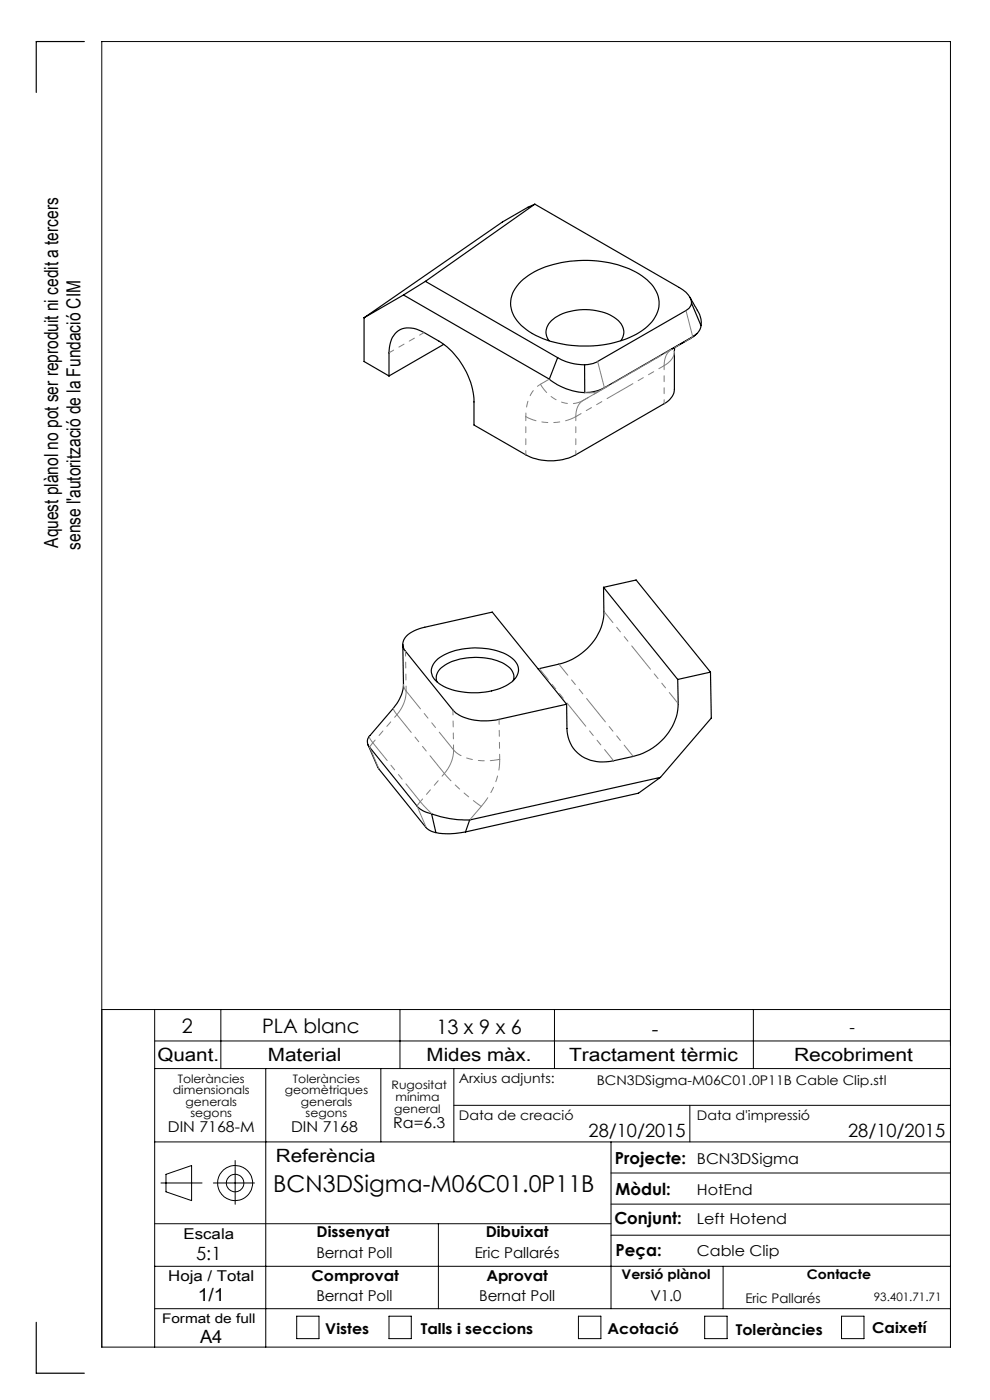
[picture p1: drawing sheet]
<svg xmlns="http://www.w3.org/2000/svg" width="210mm" height="297mm" viewBox="0 0 210 297" stroke-linecap="round" stroke-linejoin="round" font-family="sans-serif">
<g fill="none" stroke="#000" stroke-width=".21">
<path d="M21.6 214.2h180M32.8 214.2v71.6M46.8 214.2v12.5M84.8 214.2v12.5M117.6 214.2v12.5M159.8 214.2v12.5M32.8 220.8h168.8M32.8 226.7h168.8M56.4 226.7v59.1M80.8 226.7v15.5M96.3 226.7v15.5M96.3 234.5h105.3"/>
<path d="M146.3 234.5v7.7M32.8 259.6h96.8M32.8 242.2h168.8M34.1 251h8.8M35.2 249.1l5.4-1.8v7.4l-5.4-1.9zM45.3 251h8.7M49.9 246.2v9.3M93 259.6v18M129.6 242.2v35.4M129.6 255.4h72M129.6 248.8h72M32.8 277.6h168.8"/>
<path d="M32.8 268.6h168.8M62.9 279.2h4.8v4.8h-4.8zM82.5 279.2h4.7v4.8h-4.7zM122.7 279.2h4.8v4.8h-4.8zM129.6 262h72M149.5 279.2h4.7v4.8h-4.7zM153.4 268.6v9M178.5 279.2h4.8v4.8h-4.8zM21.6 285.8h180v-277h-180v277"/>
<circle cx="49.9" cy="251" r="3.7"/>
<circle cx="49.9" cy="251" r="1.86"/>
</g>
<g fill="none" stroke="#000" stroke-width=".25">
<path d="M17.9 8.8h-10.2v10.8M90.2 59.7l28.1 16.2M90.2 59.7l-4.6 2.9M110.5 59.7a18.9 18.9 0 0 1 12.3-4.4 20.9 20.9 0 0 1 14.5 4.1 6.1 6.1 0 0 1 .1 9.8 20.1 20.1 0 0 1-13.4 4.2 20.1 20.1 0 0 1-13.4-4.3 6 6 0 0 1-.1-9.4zM113.5 43.3l30.6 17.7a4.3 4.3 0 0 1 2.6 3.3M113.5 43.3l-23.3 16.4M113.5 43.3l-1.5 .7-5.4 3.1-29.4 20.3M77.2 67.4v9.3l5.3 3.1M85.6 62.6l30.9 17.8M85.6 62.6l-8.4 4.8M94.1 73.1l-11.6 6.7M116.5 72.3a3.3 3.3 0 0 1 1.3-4.9 12.3 12.3 0 0 1 13 .3 3.2 3.2 0 0 1 .9 4.6"/>
<path d="M118.3 75.9a11.5 11.5 0 0 0 5.7 1.5M118.3 75.9l-1.8 4.5M124 77.4v5.9M143.1 73.8v8.8a3.6 3.6 0 0 1-2.2 3.1l-18.8 10.8a11.7 11.7 0 0 1-10.6 0l-11-6.3v-4.9a16.4 16.4 0 0 0-7.4-12.9l-3.1-1.8a5 5 0 0 0-5.9-.2 5.6 5.6 0 0 0-1.6 4.5v4.9M146.4 63.1l1 1.8a6.3 6.3 0 0 1 1.3 4.2M146.7 64.3a2.25 2.25 0 0 1-1.2 1.6l-18.7 10.8a6.3 6.3 0 0 1-2.8 .7M146.7 64.3l2 4.8M147.8 70.8l-1.2 1-4.2 2.4M148.7 69.1a3.1 3.1 0 0 1-1.8 2.3l-18.7 10.9a8.8 8.8 0 0 1-4.2 1M116.5 80.4l1 .8a13 13 0 0 0 6.5 2.1M85.4 136.7l.2 8.5a7.9 7.9 0 0 1-2.1 5l-5 5.9a1.71 1.71 0 0 0-.1 2.4l10 12.5a5.4 5.4 0 0 0 3.1 1.6M86.3 134.9a8 8 0 0 1 3.8-1.8l14.3-3.2 15.8 19.5-14.4 3.2a11.9 11.9 0 0 1-9.1-1.4l-10.7-13.1a2.28 2.28 0 0 1 .3-3.2z"/>
<path d="M128 124.6l.1 5.1a12.1 12.1 0 0 1-9.6 11.2l-4.4 1M128 124.6l15.8 19.5M128 124.6l6.9-1.6 15.8 19.6M78.1 158l2.2 5.1 10.1 12.5a3.8 3.8 0 0 0 2.1 1M92.5 140.2a12.9 12.9 0 0 1 9.7-2.7 10.6 10.6 0 0 1 7.1 2.8 2.97 2.97 0 0 1-1.1 4.6 15.3 15.3 0 0 1-15 .2 3 3 0 0 1-1-4.6zM108.9 144.4a2.98 2.98 0 0 0-1.9-3.6 13.9 13.9 0 0 0-12.6 .3 2.99 2.99 0 0 0-1.7 3.5M143.8 144.1l.1 5.2a12.2 12.2 0 0 1-9.6 11.2l-4.2 .9a7.8 7.8 0 0 1-9.3-4.3l-.5-1.9-.1-5.8M150.7 142.6l-6.9 1.5M150.7 142.6l.2 9.7-10.8 12.6M91.5 172.6l3.9 1.1 4.2 .3M91.5 172.6l1 4M98.7 176.5l-3.2 .4-3-.3"/>
<path d="M99.6 174l-.9 2.5M140.1 164.9l-40.5 9.1M140.1 164.9l-4.7 3.4-36.7 8.2M7.7 280.5v10.8h10.2"/>
</g>
<g fill="none" stroke="#808080" stroke-width=".21" stroke-dasharray="6.3 1.3 1.3 1.3 1.3 1.3">
<path d="M140.9 77.6a3.8 3.8 0 0 1 1.5-3.5M140.9 77.6a3.8 3.8 0 0 0 2.2-3.1M146.4 71.8l.5-.4M146.9 71.4l-1.4-5.5M114.6 81.5l1.9-1.1M123.7 85a3.7 3.7 0 0 0-1.6 3.4M124.1 83.3a5.4 5.4 0 0 0 3.6-.6M127.7 82.7l-4 2.3M128.2 82.2l-1.4-5.5M128.2 82.2l-.5 .5M78.4 158.5l1.9 4.6M79.1 157.6l-.7 .9"/>
<path d="M79.1 157.6l-.6-.9-.2-.5M84.2 151.6a1.69 1.69 0 0 1-.7-1.4M86.2 146.6a7.6 7.6 0 0 1-2 5M86.2 146.6l-.4-.6-.2-.8M88.5 171l.7-.9M88.5 171l1.9 4.5M91.6 172.6l-2.4-2.5M94.3 164.1a7.7 7.7 0 0 0 1.9-5M102.1 171.1l-2.4 2.8"/>
</g>
<path d="M114.6 81.5a7.1 7.1 0 0 0 8.6 3.7l.5-.2" fill="none" stroke="#808080" stroke-width=".21" stroke-dasharray="6.3 1.3 1.3 1.3 1.3 1.3" stroke-dashoffset="4.2"/>
<path d="M140.9 77.6l-18.8 10.8M146.4 71.8l-18.7 10.9M123.7 85l18.7-10.9" fill="none" stroke="#808080" stroke-width=".21" stroke-dasharray="6.3 1.3 1.3 1.3 1.3 1.3" stroke-dashoffset="5.1"/>
<path d="M111.5 88.4a7.5 7.5 0 0 1 3.1-6.9M84.2 151.6l-5.1 6M89.2 170.1l5.1-6" fill="none" stroke="#808080" stroke-width=".21" stroke-dasharray="6.3 1.3 1.3 1.3 1.3 1.3" stroke-dashoffset="5.6"/>
<path d="M111.5 96.5v-8.1M122.1 88.4v8.1M140.9 85.6v-8" fill="none" stroke="#808080" stroke-width=".21" stroke-dasharray="6.3 1.3 1.3 1.3 1.3 1.3" stroke-dashoffset="5.5"/>
<path d="M111.5 88.4a11.7 11.7 0 0 0 10.6 0M106 161.1a15.3 15.3 0 0 1-3.9 10" fill="none" stroke="#808080" stroke-width=".21" stroke-dasharray="6.3 1.3 1.3 1.3 1.3 1.3" stroke-dashoffset="4"/>
<path d="M90 70.5l-7.5 4.3" fill="none" stroke="#808080" stroke-width=".21" stroke-dasharray="6.3 1.3 1.3 1.3 1.3 1.3" stroke-dashoffset="5.2"/>
<path d="M86 138.1l.2 8.5M96.2 159.1l-.1-8.5M105.9 152.6l.1 8.5" fill="none" stroke="#808080" stroke-width=".21" stroke-dasharray="6.3 1.3 1.3 1.3 1.3 1.3" stroke-dashoffset="5.3"/>
<path d="M102.1 171.1a44.8 44.8 0 0 1-7.8-7M106 161.1a11.9 11.9 0 0 1-9.2-1.4l-.6-.6" fill="none" stroke="#808080" stroke-width=".21" stroke-dasharray="6.3 1.3 1.3 1.3 1.3 1.3" stroke-dashoffset="4.3"/>
<path d="M79.1 157.6l10.1 12.5M86.2 146.6l10 12.5M94.3 164.1l-10.1-12.5" fill="none" stroke="#808080" stroke-width=".21" stroke-dasharray="6.3 1.3 1.3 1.3 1.3 1.3" stroke-dashoffset="1.5"/>
<path d="M128.1 129.7l15.8 19.6M114.4 141.8l15.7 19.6M134.3 160.4l-15.8-19.5" fill="none" stroke="#808080" stroke-width=".21" stroke-dasharray="6.3 1.3 1.3 1.3 1.3 1.3" stroke-dashoffset="3.3"/>
<text font-size="4.9" x="58" y="253">BCN3DSigma-M06C01.0P11B</text>
<g font-size="4.2">
<text x="38.6" y="219">2</text>
<text x="55.6" y="219.2">PLA blanc</text>
<text x="92.6" y="219.4">13 x 9 x 6</text>
<text x="138.3" y="219.7">-</text>
</g>
<g font-size="4.1">
<text x="12.4" y="116.2" transform="rotate(-90 12.4 116.2)">Aquest plànol no pot ser reproduit ni cedit a tercers</text>
<text x="17.1" y="116.6" transform="rotate(-90 17.1 116.6)">sense l'autorització de la Fundació CIM</text>
</g>
<g font-size="3.9">
<text x="33.4" y="225">Quant.</text>
<text x="56.8" y="225">Material</text>
<text x="90.5" y="225">Mides màx.</text>
<text x="120.7" y="225">Tractament tèrmic</text>
<text x="168.4" y="225">Recobriment</text>
<text x="124.8" y="241.3">28/10/2015</text>
<text x="179.9" y="241.3">28/10/2015</text>
<text x="58.5" y="246.5">Referència</text>
<text x="41.6" y="267.2">5:1</text>
<text x="41.9" y="276.1">1/1</text>
<text x="42.4" y="284.9">A4</text>
</g>
<g font-size="3.5">
<text x="180.2" y="219.2">-</text>
<text x="130.5" y="246.8">Projecte:</text>
<text x="130.6" y="253.4">Mòdul:</text>
<text x="130.3" y="259.8">Conjunt:</text>
<text x="130.6" y="266.4">Peça:</text>
</g>
<g font-size="3.2">
<text x="83.4" y="239.3">Ra=6.3</text>
<text x="35.6" y="240.1">DIN 7168-M</text>
<text x="61.7" y="240.1">DIN 7168</text>
<text x="147.8" y="246.8">BCN3DSigma</text>
<text x="147.8" y="253.4">HotEnd</text>
<text x="38.9" y="262.9">Escala</text>
<text x="67.2" y="262.5">Dissenyat</text>
<text x="103" y="262.5">Dibuixat</text>
<text x="147.8" y="259.8">Left Hotend</text>
<text x="67.1" y="266.8">Bernat Poll</text>
<text x="100.7" y="266.8">Eric Pallarés</text>
<text x="147.8" y="266.4">Cable Clip</text>
<text x="35.7" y="271.7">Hoja / Total</text>
<text x="66.1" y="271.7">Comprovat</text>
<text x="103.2" y="271.7">Aprovat</text>
<text x="67.1" y="276.1">Bernat Poll</text>
<text x="101.6" y="276.1">Bernat Poll</text>
<text x="138" y="276.1">V1.0</text>
<text x="69" y="283.1">Vistes</text>
<text x="89.3" y="283.1">Talls i seccions</text>
<text x="128.8" y="283.1">Acotació</text>
<text x="156.1" y="283.2">Toleràncies</text>
<text x="185" y="282.8">Caixetí</text>
</g>
<g font-size="2.8">
<text x="97.3" y="229.6">Arxius adjunts:</text>
<text x="126.6" y="230.2">BCN3DSigma-M06C01.0P11B Cable Clip.stl</text>
<text x="97.3" y="237.7">Data de creació</text>
<text x="147.8" y="237.7">Data d'impressió</text>
<text x="131.8" y="271.4">Versió plànol</text>
<text x="171.2" y="271.4">Contacte</text>
<text x="34.4" y="280.7">Format de full</text>
<text x="158.1" y="276.3">Eric Pallarés</text>
</g>
<g font-size="2.5">
<text x="36.7" y="232.1">dimensionals</text>
<text x="37.7" y="229.6">Toleràncies</text>
<text x="60.4" y="232.1">geomètriques</text>
<text x="62.1" y="229.6">Toleràncies</text>
<text x="83.1" y="231">Rugositat</text>
<text x="83.9" y="233.5">mínima</text>
<text x="39.4" y="234.6">generals</text>
<text x="40.4" y="237.1">segons</text>
<text x="63.8" y="234.6">generals</text>
<text x="64.8" y="237.1">segons</text>
<text x="83.6" y="236.2">general</text>
<text x="185.4" y="276.1">93.401.71.71</text>
</g>
</svg>
